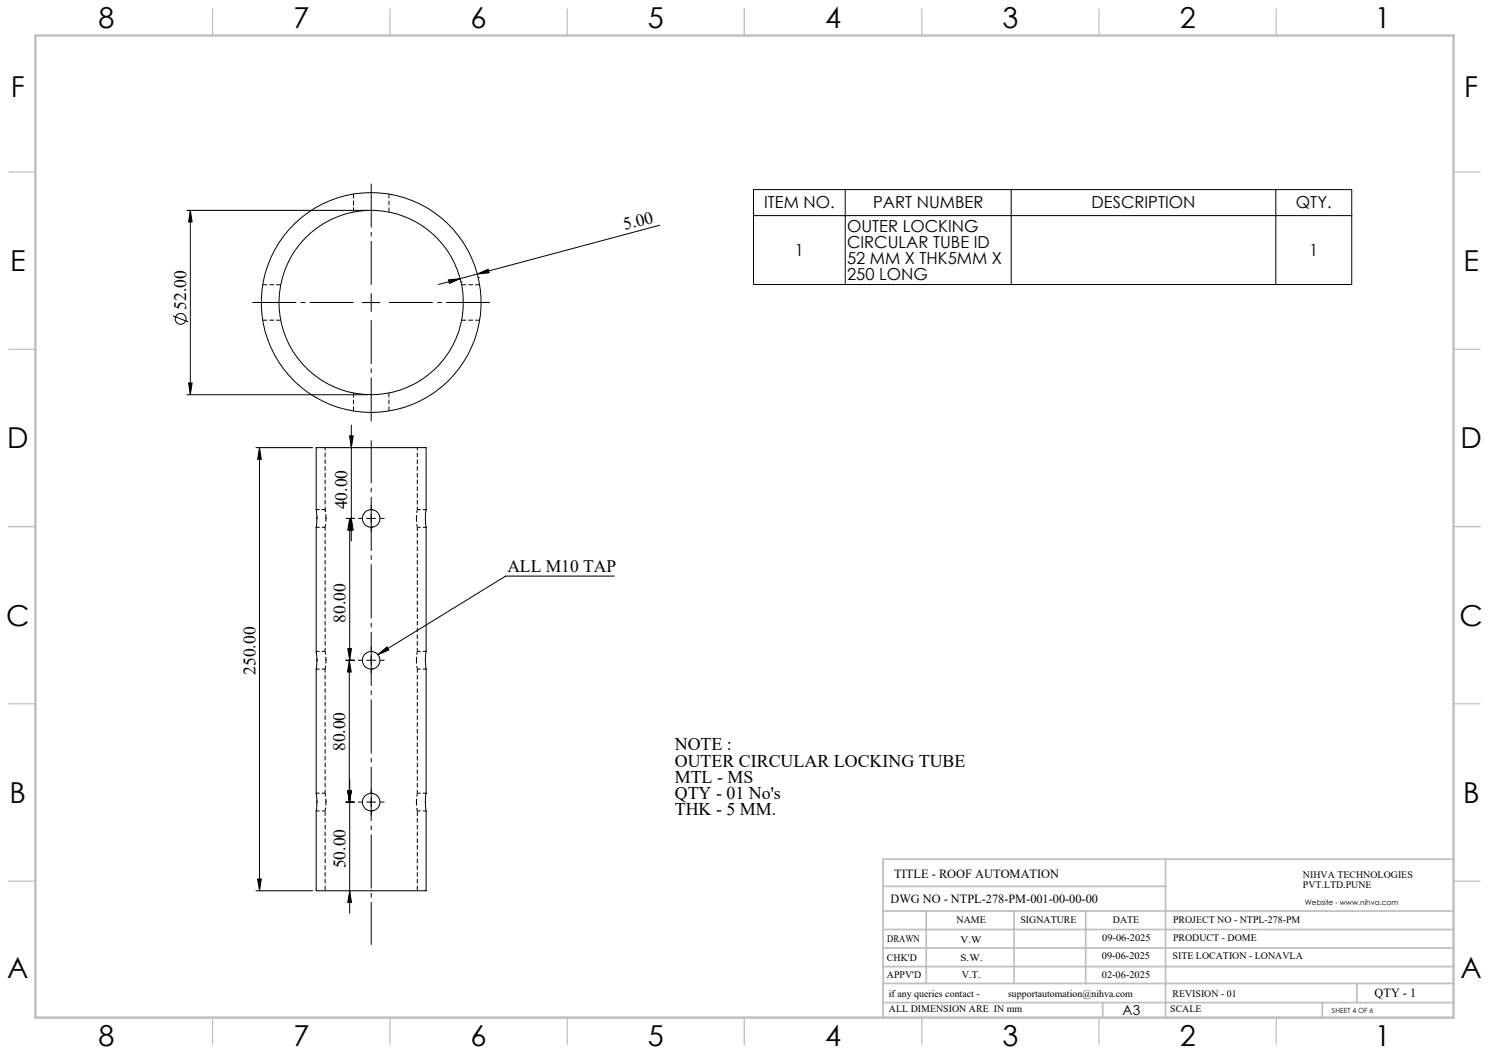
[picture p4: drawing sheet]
<svg xmlns="http://www.w3.org/2000/svg" width="420mm" height="297mm" viewBox="0 0 420 297" stroke-linecap="round" stroke-linejoin="round" font-family="sans-serif">
<g fill="none" stroke="#000" stroke-width=".28" stroke-dasharray="1.3 .6" stroke-linecap="butt">
<path d="M99.7 54.7v5.1M109.7 59.8v-5.1M74.1 90.3h5.1M79.2 80.3h-5.1M130.2 90.3h5.1M135.3 80.3h-5.1M99.7 110.8v5.1M109.7 115.9v-5.1M89.3 144.3l-.1-.6M89.4 146.4v-.6M91.9 146.4v-.6M104.7 143.7h-.1"/>
<path d="M105.1 143.8l-.4-.1M117.5 146.1v.5M89.3 184.3l-.1-.6M89.4 186.4v-.6M91.9 186.4v-.6M104.7 183.7h-.1M105.1 183.8l-.4-.1M117.5 186.1v.5M89.2 224v-.3M89.4 226.4v-.6M91.9 226.4v-.6M104.7 223.7h-.1"/>
<path d="M105.1 223.8l-.4-.1M117.5 226.1v.5M120 226.1v.6"/>
</g>
<path d="M91.7 126.2v17.5M104.6 148.7l1-.2M104.6 188.7l1-.2M104.6 228.7l1-.2" fill="none" stroke="#000" stroke-width=".28" stroke-dasharray="1.3 .6" stroke-dashoffset=".5" stroke-linecap="butt"/>
<g fill="none" stroke="#000" stroke-width=".28" stroke-dasharray="1.3 .6" stroke-dashoffset=".3" stroke-linecap="butt">
<path d="M89.2 148.7h2.5M91.7 148.7v35M91.7 143.7h-2.5M92 146.2l-.3 2.5M117.5 146.2l.2-2.4M117.7 148.7l-.2-2.5M117.7 148.7h2.5M120.2 143.7h-2.5M89.2 188.7h2.5M91.7 188.7v35M91.7 183.7h-2.5M91.7 183.7l.3 2.5"/>
<path d="M92 186.2l-.3 2.5M117.5 186.2l.2-2.4M117.7 188.7l-.2-2.5M117.7 188.7h2.5M117.7 183.8v-35.1M120.2 183.7h-2.5M89.2 228.7h2.5M91.7 223.7h-2.5M91.7 223.7l.3 2.5M92 226.2l-.3 2.5M117.5 226.2l.2-2.4M117.7 228.6l-.2-2.4"/>
<path d="M117.7 228.7h2.5M117.7 223.8v-35.1M120.2 223.7h-2.5"/>
</g>
<path d="M91.8 144.3l-.1-.6 .3 2.5" fill="none" stroke="#000" stroke-width=".28" stroke-dasharray="1.3 .6" stroke-dashoffset=".1" stroke-linecap="butt"/>
<path d="M117.7 143.8v-17.6" fill="none" stroke="#000" stroke-width=".28" stroke-dasharray="1.3 .6" stroke-dashoffset=".4" stroke-linecap="butt"/>
<path d="M117.7 251.2v-22.5" fill="none" stroke="#000" stroke-width=".28" stroke-dasharray="1.3 .6" stroke-dashoffset="-.1" stroke-linecap="butt"/>
<path d="M91.7 228.7v22.5" fill="none" stroke="#000" stroke-width=".28" stroke-dasharray="1.3 .6" stroke-dashoffset="-.2" stroke-linecap="butt"/>
<g fill="none" stroke="#000" stroke-width=".28">
<path d="M52.7 59.3h51M53.7 59.3v52M53.7 59.3l.5 3.3h-1zM212.5 53.5h168.8v26.8h-168.8zM238.4 53.5v26.8M285.2 53.5v26.8M359.9 53.5v26.8M126.5 78.9l3.3-.3-3 1.3zM130.1 79.5h.1M134.6 77.3l3.1-1.4 .3 1zM134.6 77.3l-10.9 3M134.9 78.3h.1"/>
<path d="M186.1 63.5l-51.5 13.8M212.5 60.8h168.8M48.8 89.1l4.3 1.7M102.2 85.3h5M104.7 82.8v5M52.7 111.3h51M53.2 108h1l-.5 3.3zM99.1 119.9v32.7M72.2 126.3h16M73.2 126.3l.5 3.2h-1zM73.2 126.3v124.9M89.2 126.3h31v17.5l-.2 2.2 .2 2.7v35.1l-.2 2.2 .2 2.7v35.1l-.2 2.4 .2 2.5v22.5h-31v-22.5l.2-2.5-.2-2.5v-35l.2-2.5-.2-2.4v-35.1l.2-2.5-.2-2.4z"/>
<path d="M98.6 122.9h1l-.5 3.4zM97.6 146.2h2.3M98.6 146.2l.5 3.3h-1zM98.6 146.2v40M99.1 146.2l.5 3.3h-1zM103.4 146.2h2.5M104.7 145v2.5M173.3 162.5h-30.7l-36 22.1M97.5 186.2h2.4M98.1 182.9h1l-.5 3.3zM98.5 186.2v40M98.5 186.2l.6 3.3h-1.1z"/>
<path d="M103.4 186.2h2.5M104.7 185v2.5M106.6 184.6l2.5-2.1 .6 .8zM98.6 219.9v37.7M97.5 226.2h2.4M98 223h1.1l-.6 3.2zM98.1 223h1l-.5 3.2zM103.4 226.2h2.5M104.7 225v2.5M72.2 251.2h16M72.7 247.9h1l-.5 3.3zM98.6 251.2l.5 3.3h-1z"/>
<circle cx="51" cy="89.9" r="1.53"/>
<circle cx="104.7" cy="85.3" r="26"/>
<circle cx="104.7" cy="85.3" r="31"/>
<circle cx="104.7" cy="146.2" r="2.48"/>
<circle cx="104.7" cy="186.2" r="2.49"/>
<circle cx="104.7" cy="226.2" r="2.49"/>
</g>
<path d="M99.7 85.3h-28.5M104.7 80.3v-28.5M104.7 90.3v28.5M109.7 85.3h28.5" fill="none" stroke="#000" stroke-width=".28" stroke-dasharray="15.2 1.3 1.3 1.3" stroke-dashoffset="2.9" stroke-linecap="butt"/>
<path d="M104.7 266.5v-142.3" fill="none" stroke="#000" stroke-width=".28" stroke-dasharray="15.2 1.3 1.3 1.3" stroke-dashoffset="3.2" stroke-linecap="butt"/>
<path d="M102.2 146.2h-1.2M104.7 143.7v-1.2M104.7 148.7v1.3M107.2 146.2h1.3M102.2 186.2h-1.2M104.7 183.7v-1.2M104.7 188.7v1.3M107.2 186.2h1.3M102.2 226.2h-1.2M104.7 223.7v-1.2M104.7 228.7v1.3M107.2 226.2h1.3" fill="none" stroke="#000" stroke-width=".28" stroke-dasharray="15.2 1.3 1.3 1.3" stroke-linecap="butt"/>
<g fill="none" stroke="#c0c0c0" stroke-width=".35">
<path d="M60 2.5v7.5M110 2.5v7.5M160 2.5v7.5M210 2.5v7.5M260 2.5v7.5M310 2.5v7.5M360 2.5v7.5M2.5 48.5h7.5M410 48.5h7.5M2.5 98.5h7.5M410 98.5h7.5M2.5 148.5h7.5"/>
<path d="M410 148.5h7.5M2.5 198.5h7.5M410 198.5h7.5M2.5 248.5h7.5M410 248.5h7.5M60 287v7.5M110 287v7.5M160 287v7.5M210 287v7.5M260 287v7.5M310 287v7.5M360 287v7.5"/>
</g>
<g fill="none" stroke="#c0c0c0" stroke-width=".5">
<path d="M249.1 257h160.9M249.1 250h79.7M261.3 257v20.4M286 257v20.4M306.2 257v20.4M328.8 242.3v44.7M410 242.3h-160.9v44.7M249.1 272.6h160.9M249.1 267.4h160.9M249.1 262.2h160.9M249.1 277.4h160.9M382.7 277.4v5.4"/>
<path d="M249.1 282.8h160.9M311 282.8v4.2M373 282.8v4.2"/>
</g>
<path d="M10 10h400v277h-400z" fill="none" stroke="#c0c0c0" stroke-width=".7"/>
<g fill="#000">
<path d="M106.6 184.6l2.5-2.1 .6 .8z"/>
<path d="M126.5 78.9l3.3-.3-3 1.3zM134.6 77.3l3.1-1.4 .3 1z"/>
<path d="M73.2 126.3l.5 3.2h-1zM72.7 247.9h1l-.5 3.3zM98.6 146.2l.5 3.3h-1zM98.1 182.9h1l-.5 3.3zM98.5 186.2l.6 3.3h-1.1zM98 223h1.1l-.6 3.2zM98.1 223h1l-.5 3.2zM98.6 251.2l.5 3.3h-1zM98.6 122.9h1l-.5 3.4zM99.1 146.2l.5 3.3h-1zM53.7 59.3l.5 3.3h-1zM53.2 108h1l-.5 3.3z"/>
</g>
<g font-size="8.1">
<text x="27.8" y="8">8</text>
<text x="82.8" y="8">7</text>
<text x="132.8" y="8">6</text>
<text x="182.8" y="8">5</text>
<text x="232.8" y="8">4</text>
<text x="282.8" y="8">3</text>
<text x="332.8" y="8">2</text>
<text x="387.8" y="8">1</text>
<text x="3" y="27.2">F</text>
<text x="413" y="27.2">F</text>
<text x="2.8" y="76.5">E</text>
<text x="412.8" y="76.5">E</text>
<text x="2" y="126.5">D</text>
<text x="412" y="126.5">D</text>
<text x="1.7" y="176.5">C</text>
<text x="411.7" y="176.5">C</text>
<text x="2.7" y="226.5">B</text>
<text x="412.7" y="226.5">B</text>
<text x="2" y="275.7">A</text>
<text x="412" y="275.7">A</text>
<text x="27.8" y="295">8</text>
<text x="82.8" y="295">7</text>
<text x="132.8" y="295">6</text>
<text x="182.8" y="295">5</text>
<text x="232.8" y="295">4</text>
<text x="282.8" y="295">3</text>
<text x="332.8" y="295">2</text>
<text x="387.8" y="295">1</text>
</g>
<g font-size="5">
<text x="190.3" y="211.6">NOTE :</text>
<text x="190.3" y="216.2">OUTER CIRCULAR LOCKING TUBE</text>
<text x="190.3" y="220.8">MTL - MS</text>
<text x="190.3" y="225.4">QTY - 01 No's</text>
<text x="190.3" y="230">THK - 5 MM.</text>
</g>
<g font-size="4.9">
<text x="176.2" y="64.9" transform="rotate(-15 176.2 64.9)">5.00</text>
<text x="52.5" y="87.4" transform="rotate(-90 52.5 87.4)">52.00</text>
<text x="97.9" y="143.7" transform="rotate(-90 97.9 143.7)">40.00</text>
<text x="143.1" y="161.2">ALL M10 TAP</text>
<text x="97.5" y="175.7" transform="rotate(-90 97.5 175.7)">80.00</text>
<text x="72" y="190.3" transform="rotate(-90 72 190.3)">250.00</text>
<text x="97.4" y="211.9" transform="rotate(-90 97.4 211.9)">80.00</text>
<text x="97.5" y="244.9" transform="rotate(-90 97.5 244.9)">50.00</text>
</g>
<g font-size="4.7">
<text x="215.5" y="58.8">ITEM NO.</text>
<text x="246.3" y="58.8">PART NUMBER</text>
<text x="307.9" y="58.8">DESCRIPTION</text>
<text x="365.5" y="58.8">QTY.</text>
<text x="238.9" y="65.4">OUTER LOCKING</text>
<text x="238.9" y="69.9">CIRCULAR TUBE ID</text>
<text x="224.2" y="72.2">1</text>
<text x="238.9" y="74.5">52 MM X THK5MM X</text>
<text x="369.3" y="72.2">1</text>
<text x="238.9" y="79">250 LONG</text>
</g>
<text font-size="3.9" x="316.7" y="286.4">A3</text>
<g font-size="3.5">
<text x="252.2" y="247.6">TITLE - ROOF AUTOMATION</text>
<text x="251.2" y="254.7">DWG NO - NTPL-278-PM-001-00-00-00</text>
<text x="387.7" y="281.1">QTY - 1</text>
</g>
<g font-size="2.8">
<text x="367.5" y="247.6">NIHVA TECHNOLOGIES</text>
<text x="367.5" y="250.5">PVT.LTD.PUNE</text>
<text x="269.8" y="260.3">NAME</text>
<text x="287.8" y="260.3">SIGNATURE</text>
<text x="313.9" y="260.4">DATE</text>
<text x="330.9" y="260.4">PROJECT NO - NTPL-278-PM</text>
<text x="250.3" y="265.6">DRAWN</text>
<text x="270.9" y="266.1">V.W</text>
<text x="310.9" y="265.5">09-06-2025</text>
<text x="330.9" y="265.5">PRODUCT - DOME</text>
<text x="250.2" y="271.1">CHK'D</text>
<text x="250.2" y="275.8">APPV'D</text>
<text x="270.9" y="271.1">S.W.</text>
<text x="271.3" y="275.8">V.T.</text>
<text x="310.8" y="270.6">09-06-2025</text>
<text x="310.8" y="275.8">02-06-2025</text>
<text x="330.7" y="270.6">SITE LOCATION - LONAVLA</text>
<text x="250.7" y="281.1">if any queries contact -</text>
<text x="284.3" y="281.1">supportautomation@nihva.com</text>
<text x="330.7" y="281.1">REVISION - 01</text>
<text x="250.7" y="285.6">ALL DIMENSION ARE IN mm</text>
<text x="330.1" y="285.6">SCALE</text>
</g>
<text font-size="2.1" x="368.1" y="255.1">Website - www.nihva.com</text>
<text font-size="2" x="375.7" y="285.6">SHEET 4 OF 6</text>
</svg>
